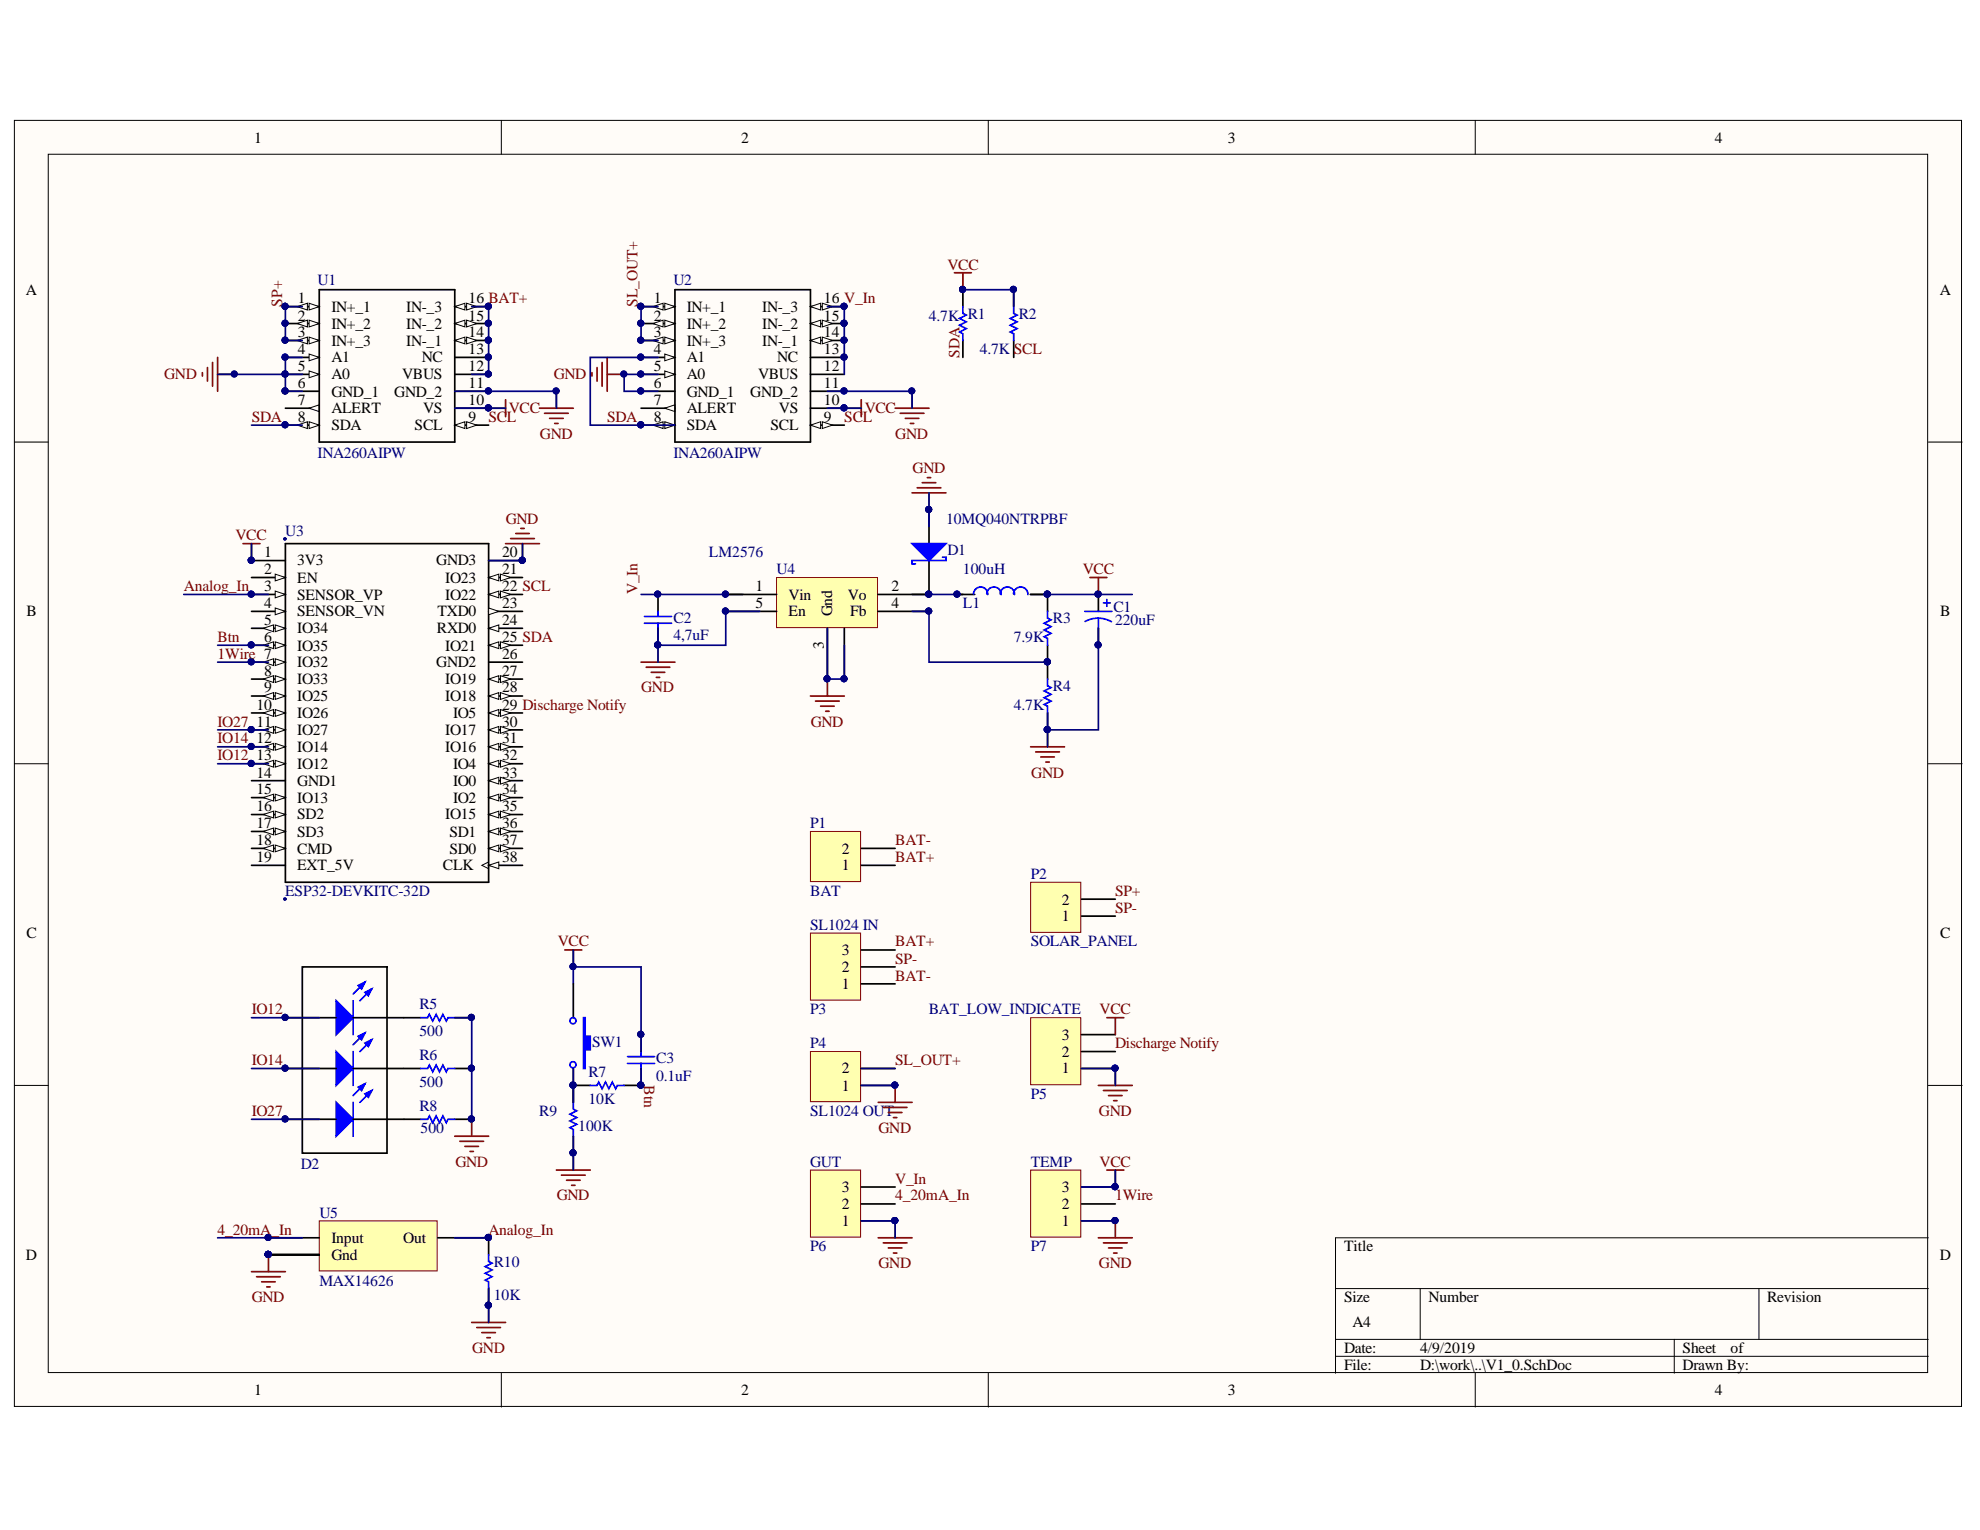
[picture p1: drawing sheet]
# Altium project V1_0.PrjPcb
1 sheet, 29 parts. Net scope: global (net labels, ports and power ports of the same name join across sheets).
Board file: V1_0.PcbDoc

## Sheet V1_0.SchDoc
size A4

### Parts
C1  value 220uF  [Capacitor -Tantalum E size SMD]  (hidden comment: Capacitor Tantalum)
C2  value 4,7uF  [CAPC3225L]  (hidden comment: Ceramic Capacitor)
C3  value 0.1uF  [CAP 0603]  (hidden comment: Capacitor)
D1  Name: 10MQ040NTRPBF  [DIOM4427X20N]  (hidden comment: Diode Schottky)
D2  RGB 5050  [LED 5050]  (value not drawn)
L1  value 100uH  [CDRH127]  (hidden comment: Coil)
P1  BAT  [DG301_2pin]
P2  SOLAR_PANEL  [DG301_2pin]
P3  SL1024 IN  [DG301_3pin]
P4  SL1024 OUT  [DG301_2pin]
P5  BAT_LOW_INDICATE  [DG301_3pin]
P6  GUT  [DG301_3pin]
P7  TEMP  [DG301_3pin]
R1  value 4.7K  [RES1608]
R2  value 4.7K  [RES1608]
R3  value 7.9K  [RES1608]
R4  value 4.7K  [RES1608]
R5  value 500  [RES1608]
R6  value 500  [RES1608]
R7  value 10K  [RES1608]
R8  value 500  [RES1608]
R9  value 100K  [RES1608]
R10  value 10K  [RESC3216L]  (hidden comment: Resistor)
SW1  SW-34  [SW-34]  (value not drawn)
U1  INA260AIPW  [SOP65P640X120-16N]
U2  INA260AIPW  [SOP65P640X120-16N]
U3  ESP32-DEVKITC-32D  [*MODULE_ESP32-DEVKITC-32D]
U4  PartNumber: LM2576  [TO170P1435X450-6N - duplicate]  (hidden comment: IC)
U5  MAX14626  [TDFN-6]

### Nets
GND: C1.1 C2.1 D1.2(A) P4.1 P5.1 P6.1 P7.1 R4.1 R5.1 R6.1 R8.1 R9.2 R10.1 U1.4(A1) U1.5(A0) U1.6(GND_1) U1.11(GND_2) U2.5(A0) U2.6(GND_1) U2.11(GND_2) U3.20(GND3) U4.3(Gnd) U4.5(En) U4.6(Gnd) U5.2(NC) U5.3(NC) U5.4(NC) U5.5(Gnd) U5.7(NC)
VCC: C1.2 C3.2 L1.1 P5.3 P7.3 R1.2 R2.2 R3.2 SW1.1 U1.10(VS) U2.10(VS) U3.1(3V3)
1Wire: P7.2 U3.7(IO32)
4_20mA_In: P6.2 U5.1(Input)
Analog_In: R10.2 U3.3(SENSOR_VP) U5.6(Out)
BAT+: P1.1 P3.3 U1.12(VBUS) U1.13(NC) U1.14(IN-_1) U1.15(IN-_2) U1.16(IN-_3)
BAT-: P1.2 P3.1
Btn: C3.1 R7.2 U3.6(IO35)
Discharge Notify: P5.2 U3.29(IO5)
IO12: D2.1 U3.13(IO12)
IO14: D2.2 U3.12(IO14)
IO27: D2.3 U3.11(IO27)
SCL: R2.1 U1.9(SCL) U2.9(SCL) U3.22(IO22)
SDA: R1.1 U1.8(SDA) U2.4(A1) U2.8(SDA) U3.25(IO21)
SL_OUT+: P4.2 U2.1(IN+_1) U2.2(IN+_2) U2.3(IN+_3)
SP+: P2.2 U1.1(IN+_1) U1.2(IN+_2) U1.3(IN+_3)
SP-: P2.1 P3.2
V_In: C2.2 P6.3 U2.12(VBUS) U2.13(NC) U2.14(IN-_1) U2.15(IN-_2) U2.16(IN-_3) U4.1(Vin)
NetD1_1: D1.1(K) L1.2 U4.2(Vo)
NetD2_4: D2.4 R5.2
NetD2_5: D2.5 R6.2
NetD2_6: D2.6 R8.2
NetR3_1: R3.1 R4.2 U4.4(Fb)
NetR7_1: R7.1 R9.1 SW1.2

Not connected (* = marked no-connect by the designer): U1 7(ALERT); U2 7(ALERT); U3 2(EN) 4(SENSOR_VN) 5(IO34) 8(IO33) 9(IO25) 10(IO26) 14(GND1) 15(IO13) 16(SD2) 17(SD3) 18(CMD) 19(EXT_5V) 21(IO23) 23(TXD0) 24(RXD0) 26(GND2) 27(IO19) 28(IO18) 30(IO17) 31(IO16) 32(IO4) 33(IO0) 34(IO2) 35(IO15) 36(SD1) 37(SD0) 38(CLK)
